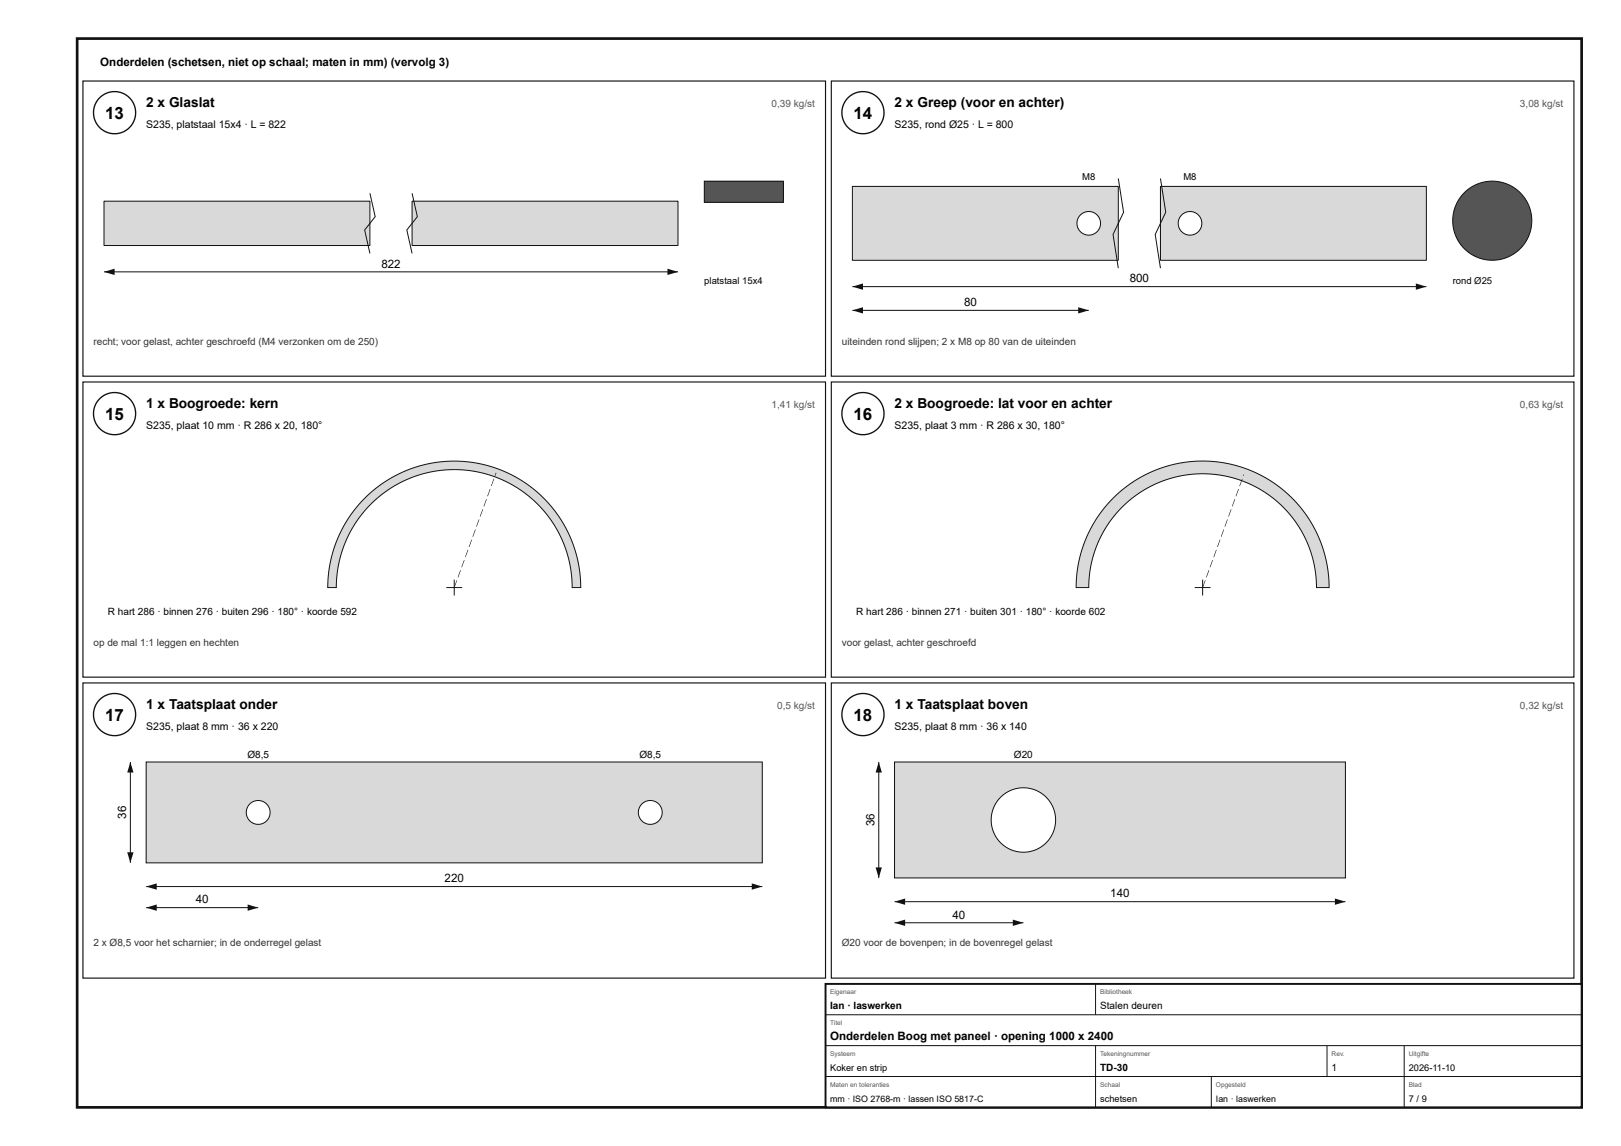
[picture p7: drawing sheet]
<svg xmlns="http://www.w3.org/2000/svg" width="420mm" height="297mm" viewBox="0 0 420 297" stroke-linecap="round" stroke-linejoin="round" font-family="sans-serif">
<path d="M20 10h390v277h-390z" fill="none" stroke="#111" stroke-width=".7" stroke-linecap="butt"/>
<path d="M21.5 21h192.5v76.5h-192.5z" fill="none" stroke="#111" stroke-width=".3"/>
<circle cx="29.7" cy="29.2" r="5.5" fill="#fff"/>
<circle cx="29.7" cy="29.2" r="5.5" fill="none" stroke="#111" stroke-width=".35"/>
<path d="M27 52.1h68.9v11.5h-68.9z" fill="#d7dadc"/>
<path d="M27 52.1h68.9v11.5h-68.9z" fill="none" stroke="#111" stroke-width=".26"/>
<path d="M106.8 52.1h68.9v11.5h-68.9z" fill="#d7dadc"/>
<path d="M95.9 50.1l1.4 6.1-2.8 3.4 1.4 6.1M106.8 52.1h68.9v11.5h-68.9zM106.8 50.1l1.4 6.1-2.7 3.4 1.3 6.1M27 70.5h148.7" fill="none" stroke="#111" stroke-width=".26"/>
<g fill="#111">
<path d="M27 70.5l2.7-.9v1.7z"/>
<path d="M173 69.6l2.7 .9-2.7 .8z"/>
</g>
<path d="M182.6 47h20.5v5.4h-20.5z" fill="#555"/>
<path d="M182.6 47h20.5v5.4h-20.5z" fill="none" stroke="#111" stroke-width=".26"/>
<path d="M215.5 21h192.5v76.5h-192.5z" fill="none" stroke="#111" stroke-width=".3"/>
<circle cx="223.7" cy="29.2" r="5.5" fill="#fff"/>
<circle cx="223.7" cy="29.2" r="5.5" fill="none" stroke="#111" stroke-width=".35"/>
<path d="M221 48.3h68.9v19.2h-68.9z" fill="#d7dadc"/>
<path d="M221 48.3h68.9v19.2h-68.9z" fill="none" stroke="#111" stroke-width=".26"/>
<path d="M300.8 48.3h68.9v19.2h-68.9z" fill="#d7dadc"/>
<path d="M289.9 46.3l1.4 8.7-2.8 5.8 1.4 8.7M300.8 48.3h68.9v19.2h-68.9zM300.8 46.3l1.4 8.7-2.7 5.8 1.3 8.7M221 74.3h148.7" fill="none" stroke="#111" stroke-width=".26"/>
<g fill="#111">
<path d="M221 74.3l2.7-.8v1.6z"/>
<path d="M367 73.5l2.7 .8-2.7 .8z"/>
</g>
<circle cx="282.2" cy="57.9" r="3.1" fill="#fff"/>
<circle cx="282.2" cy="57.9" r="3.1" fill="none" stroke="#111" stroke-width=".26"/>
<circle cx="308.5" cy="57.9" r="3.1" fill="#fff"/>
<g fill="none" stroke="#111" stroke-width=".26">
<path d="M221 80.4h61.2"/>
<circle cx="308.5" cy="57.9" r="3.1"/>
</g>
<g fill="#111">
<path d="M221 80.4l2.7-.8v1.6z"/>
<path d="M279.5 79.6l2.7 .8-2.7 .8z"/>
</g>
<circle cx="386.8" cy="57.2" r="10.2" fill="#555"/>
<circle cx="386.8" cy="57.2" r="10.2" fill="none" stroke="#111" stroke-width=".26"/>
<path d="M21.5 99h192.5v76.5h-192.5z" fill="none" stroke="#111" stroke-width=".3"/>
<circle cx="29.7" cy="107.2" r="5.5" fill="#fff"/>
<circle cx="29.7" cy="107.2" r="5.5" fill="none" stroke="#111" stroke-width=".35"/>
<path d="M94.6 129.1l3.6-3.1 4.1-2.6 4.4-2 4.7-1.3 4.7-.6 4.9 .2 4.7 .8 4.6 1.5 4.3 2.2 3.9 2.7 3.5 3.4 3 3.8 2.4 4.2 1.7 4.5 1.1 4.7 .3 4.8h-2.2l-.2-3.4-.4-3-.8-2.9-1.2-3.1-1.4-2.7-1.8-2.8-1.8-2.4-2.1-2.1-2.3-1.9-2.5-1.7-5-2.5-5.5-1.6-5.6-.5-5.5 .5-5.5 1.6-2.7 1.2-2.6 1.5-4.5 3.4-2.1 2.1-2 2.7-1.6 2.5-1.5 3-1.1 2.8-.8 2.9-.4 3-.2 3.4h-2.2l.1-3.2 .5-3.2 .8-3.1 1.1-3.1 1.3-2.9 1.7-2.7 1.9-2.6z" fill="#d7dadc"/>
<path d="M94.6 129.1l3.6-3.1 4.1-2.6 4.4-2 4.7-1.3 4.7-.6 4.9 .2 4.7 .8 4.6 1.5 4.3 2.2 3.9 2.7 3.5 3.4 3 3.8 2.4 4.2 1.7 4.5 1.1 4.7 .3 4.8h-2.2l-.2-3.4-.4-3-.8-2.9-1.2-3.1-1.4-2.7-1.8-2.8-1.8-2.4-2.1-2.1-2.3-1.9-2.5-1.7-5-2.5-5.5-1.6-5.6-.5-5.5 .5-5.5 1.6-2.7 1.2-2.6 1.5-4.5 3.4-2.1 2.1-2 2.7-1.6 2.5-1.5 3-1.1 2.8-.8 2.9-.4 3-.2 3.4h-2.2l.1-3.2 .5-3.2 .8-3.1 1.1-3.1 1.3-2.9 1.7-2.7 1.9-2.6zM115.7 152.3h4.1M117.7 150.2v4.1" fill="none" stroke="#111" stroke-width=".26"/>
<path d="M118.4 150.4h.1l-.7 1.9h-.1zM119.3 147.7l.2 .1-.7 1.9-.2-.1zM120.3 145.1l.1 .1-.7 1.8h-.1zM121.2 142.5h.2l-.7 1.9h-.1zM122.2 139.9h.1l-.6 1.9-.2-.1zM123.2 137.2l.1 .1-.7 1.9-.1-.1zM124.1 134.6h.2l-.7 1.9h-.2zM125.1 132h.1l-.7 1.9-.1-.1zM126 129.3l.2 .1-.7 1.9-.1-.1zM127 126.7l.1 .1-.6 1.8h-.2zM128 124.1h.1l-.7 1.9h-.1zM128.5 122.5h.2l-.3 .9-.2-.1z" fill="#111"/>
<path d="M215.5 99h192.5v76.5h-192.5z" fill="none" stroke="#111" stroke-width=".3"/>
<circle cx="223.7" cy="107.2" r="5.5" fill="#fff"/>
<circle cx="223.7" cy="107.2" r="5.5" fill="none" stroke="#111" stroke-width=".35"/>
<path d="M288.6 129.1l3.6-3.2 4.1-2.5 4.4-2 4.7-1.3 4.7-.6 4.9 .1 4.7 .9 4.6 1.5 4.3 2.2 3.9 2.7 3.5 3.4 3 3.8 2.4 4.2 1.7 4.5 1.1 4.7 .3 4.8h-3.2l-.2-2.9-.5-3.2-.8-3.2-1.1-2.7-1.3-2.6-1.7-2.7-1.8-2.3-2.3-2.3-4.4-3.2-4.8-2.4-5.3-1.5-5.4-.5-5.4 .5-5.2 1.5-4.8 2.4-4.4 3.2-2.3 2.3-1.8 2.3-1.5 2.4-1.5 2.9-1.1 2.7-.8 3.2-.5 2.8-.2 3.3h-3.2l.1-3.2 .5-3.2 .8-3.1 1.1-3.1 1.3-2.9 1.7-2.7 1.9-2.6z" fill="#d7dadc"/>
<path d="M288.6 129.1l3.6-3.2 4.1-2.5 4.4-2 4.7-1.3 4.7-.6 4.9 .1 4.7 .9 4.6 1.5 4.3 2.2 3.9 2.7 3.5 3.4 3 3.8 2.4 4.2 1.7 4.5 1.1 4.7 .3 4.8h-3.2l-.2-2.9-.5-3.2-.8-3.2-1.1-2.7-1.3-2.6-1.7-2.7-1.8-2.3-2.3-2.3-4.4-3.2-4.8-2.4-5.3-1.5-5.4-.5-5.4 .5-5.2 1.5-4.8 2.4-4.4 3.2-2.3 2.3-1.8 2.3-1.5 2.4-1.5 2.9-1.1 2.7-.8 3.2-.5 2.8-.2 3.3h-3.2l.1-3.2 .5-3.2 .8-3.1 1.1-3.1 1.3-2.9 1.7-2.7 1.9-2.6zM309.7 152.3h4.1M311.7 150.2v4.1" fill="none" stroke="#111" stroke-width=".26"/>
<path d="M312.4 150.4h.1l-.7 1.9h-.1zM313.3 147.7l.2 .1-.7 1.9-.2-.1zM314.3 145.1l.1 .1-.7 1.8h-.1zM315.2 142.5h.2l-.7 1.9h-.1zM316.2 139.9h.1l-.6 1.9-.2-.1zM317.2 137.2l.1 .1-.7 1.9-.1-.1zM318.1 134.6h.2l-.7 1.9h-.2zM319.1 132h.1l-.7 1.9-.1-.1zM320 129.3l.2 .1-.7 1.9-.1-.1zM321 126.7l.1 .1-.6 1.8h-.2zM322 124.1h.1l-.7 1.9h-.1zM322.4 123h.1l-.1 .4-.2-.1z" fill="#111"/>
<path d="M21.5 177h192.5v76.5h-192.5z" fill="none" stroke="#111" stroke-width=".3"/>
<circle cx="29.7" cy="185.2" r="5.5" fill="#fff"/>
<circle cx="29.7" cy="185.2" r="5.5" fill="none" stroke="#111" stroke-width=".35"/>
<path d="M37.9 197.5h159.7v26.1h-159.7z" fill="#d7dadc"/>
<path d="M37.9 197.5h159.7v26.1h-159.7z" fill="none" stroke="#111" stroke-width=".26"/>
<circle cx="66.9" cy="210.6" r="3.1" fill="#fff"/>
<circle cx="66.9" cy="210.6" r="3.1" fill="none" stroke="#111" stroke-width=".26"/>
<circle cx="168.6" cy="210.6" r="3.1" fill="#fff"/>
<g fill="none" stroke="#111" stroke-width=".26">
<path d="M37.9 229.8h159.7"/>
<circle cx="168.6" cy="210.6" r="3.1"/>
</g>
<g fill="#111">
<path d="M37.9 229.8l2.7-.9v1.7z"/>
<path d="M194.9 228.9l2.7 .9-2.7 .8z"/>
</g>
<path d="M33.8 197.5v26.1" fill="none" stroke="#111" stroke-width=".26"/>
<g fill="#111">
<path d="M33.8 197.5l.8 2.7h-1.6z"/>
<path d="M33 220.9h1.6l-.8 2.7z"/>
</g>
<path d="M37.9 235.2h29" fill="none" stroke="#111" stroke-width=".26"/>
<g fill="#111">
<path d="M37.9 235.2l2.7-.8v1.7z"/>
<path d="M64.2 234.4l2.7 .8-2.7 .9z"/>
</g>
<path d="M215.5 177h192.5v76.5h-192.5z" fill="none" stroke="#111" stroke-width=".3"/>
<circle cx="223.7" cy="185.2" r="5.5" fill="#fff"/>
<circle cx="223.7" cy="185.2" r="5.5" fill="none" stroke="#111" stroke-width=".35"/>
<path d="M231.9 197.5h116.9v30h-116.9z" fill="#d7dadc"/>
<path d="M231.9 197.5h116.9v30h-116.9z" fill="none" stroke="#111" stroke-width=".26"/>
<circle cx="265.3" cy="212.5" r="8.3" fill="#fff"/>
<g fill="none" stroke="#111" stroke-width=".26">
<path d="M231.9 233.7h116.9"/>
<circle cx="265.3" cy="212.5" r="8.3"/>
</g>
<g fill="#111">
<path d="M231.9 233.7l2.7-.8v1.6z"/>
<path d="M346 232.9l2.8 .8-2.8 .8z"/>
</g>
<path d="M227.8 197.5v30" fill="none" stroke="#111" stroke-width=".26"/>
<g fill="#111">
<path d="M227.8 197.5l.8 2.7h-1.6z"/>
<path d="M227 224.8h1.6l-.8 2.7z"/>
</g>
<path d="M231.9 239.2h33.4" fill="none" stroke="#111" stroke-width=".26"/>
<g fill="#111">
<path d="M231.9 239.2l2.7-.9v1.7z"/>
<path d="M262.5 238.3l2.8 .9-2.8 .8z"/>
</g>
<path d="M214 255h196v32h-196z" fill="#fff"/>
<path d="M214 255h196v32h-196z" fill="none" stroke="#111" stroke-width=".5"/>
<path d="M284 255v8M214 263h196M214 271h196M214 279h196M284 271v16M314 279v8M344 271v8M364 271v16" fill="none" stroke="#111" stroke-width=".26"/>
<g font-size="4.4">
<text x="27.3" y="30.8">13</text>
<text x="221.3" y="30.8">14</text>
<text x="27.3" y="108.8">15</text>
<text x="221.3" y="108.8">16</text>
<text x="27.3" y="186.8">17</text>
<text x="221.3" y="186.8">18</text>
</g>
<g font-size="3.6">
<text x="37.9" y="27.8">2 x Glaslat</text>
<text x="231.9" y="27.8">2 x Greep (voor en achter)</text>
<text x="37.9" y="105.8">1 x Boogroede: kern</text>
<text x="231.9" y="105.8">2 x Boogroede: lat voor en achter</text>
<text x="37.9" y="183.8">1 x Taatsplaat onder</text>
<text x="231.9" y="183.8">1 x Taatsplaat boven</text>
</g>
<g font-size="3">
<text x="26" y="17">Onderdelen (schetsen, niet op schaal; maten in mm) (vervolg 3)</text>
<text x="98.9" y="69.4">822</text>
<text x="292.8" y="73.2">800</text>
<text x="249.9" y="79.3">80</text>
<text x="32.7" y="212.2" transform="rotate(-90 32.7 212.2)">36</text>
<text x="226.7" y="214.2" transform="rotate(-90 226.7 214.2)">36</text>
<text x="115.2" y="228.7">220</text>
<text x="287.8" y="232.6">140</text>
<text x="50.7" y="234.1">40</text>
<text x="246.9" y="238.1">40</text>
<text x="215.2" y="269.6">Onderdelen Boog met paneel · opening 1000 x 2400</text>
</g>
<g font-size="2.7">
<text x="37.9" y="33.3">S235, platstaal 15x4 · L = 822</text>
<text x="231.9" y="33.3">S235, rond Ø25 · L = 800</text>
<text x="37.9" y="111.3">S235, plaat 10 mm · R 286 x 20, 180°</text>
<text x="231.9" y="111.3">S235, plaat 3 mm · R 286 x 30, 180°</text>
<text x="37.9" y="189.3">S235, plaat 8 mm · 36 x 220</text>
<text x="231.9" y="189.3">S235, plaat 8 mm · 36 x 140</text>
</g>
<g font-size="2.6" fill="#555">
<text x="200" y="27.8">0,39 kg/st</text>
<text x="394" y="27.8">3,08 kg/st</text>
<text x="200" y="105.8">1,41 kg/st</text>
<text x="394" y="105.8">0,63 kg/st</text>
<text x="201.5" y="183.8">0,5 kg/st</text>
<text x="394" y="183.8">0,32 kg/st</text>
</g>
<g font-size="2.6" fill="#333">
<text x="24.2" y="89.3">recht; voor gelast, achter geschroefd (M4 verzonken om de 250)</text>
<text x="218.2" y="89.3">uiteinden rond slijpen; 2 x M8 op 80 van de uiteinden</text>
<text x="24.2" y="167.3">op de mal 1:1 leggen en hechten</text>
<text x="218.2" y="167.3">voor gelast, achter geschroefd</text>
<text x="24.2" y="245.3">2 x Ø8,5 voor het scharnier; in de onderregel gelast</text>
<text x="218.2" y="245.3">Ø20 voor de bovenpen; in de bovenregel gelast</text>
</g>
<g font-size="2.6">
<text x="28" y="159.5">R hart 286 · binnen 276 · buiten 296 · 180° · koorde 592</text>
<text x="222" y="159.5">R hart 286 · binnen 271 · buiten 301 · 180° · koorde 602</text>
<text x="64.1" y="196.4">Ø8,5</text>
<text x="165.8" y="196.4">Ø8,5</text>
<text x="262.8" y="196.4">Ø20</text>
<text x="215.2" y="261.6">Ian · laswerken</text>
<text x="285.2" y="261.6">Stalen deuren</text>
<text x="285.2" y="277.6">TD-30</text>
<text x="345.2" y="277.6">1</text>
</g>
<g font-size="2.5">
<text x="280.5" y="46.7">M8</text>
<text x="306.8" y="46.7">M8</text>
<text x="182.6" y="73.6">platstaal 15x4</text>
<text x="376.6" y="73.6">rond Ø25</text>
</g>
<g font-size="2.4">
<text x="215.2" y="277.6">Koker en strip</text>
<text x="365.2" y="277.6">2026-11-10</text>
<text x="285.2" y="285.6">schetsen</text>
<text x="365.2" y="285.6">7 / 9</text>
</g>
<g font-size="2.3">
<text x="215.2" y="285.6">mm · ISO 2768-m · lassen ISO 5817-C</text>
<text x="315.2" y="285.6">Ian · laswerken</text>
</g>
<g font-size="1.7" fill="#555">
<text x="215.2" y="257.6">Eigenaar</text>
<text x="285.2" y="257.6">Bibliotheek</text>
<text x="215.2" y="265.6">Titel</text>
<text x="215.2" y="273.6">Systeem</text>
<text x="285.2" y="273.6">Tekeningnummer</text>
<text x="345.2" y="273.6">Rev.</text>
<text x="365.2" y="273.6">Uitgifte</text>
<text x="215.2" y="281.6">Maten en toleranties</text>
<text x="285.2" y="281.6">Schaal</text>
<text x="315.2" y="281.6">Opgesteld</text>
<text x="365.2" y="281.6">Blad</text>
</g>
</svg>
